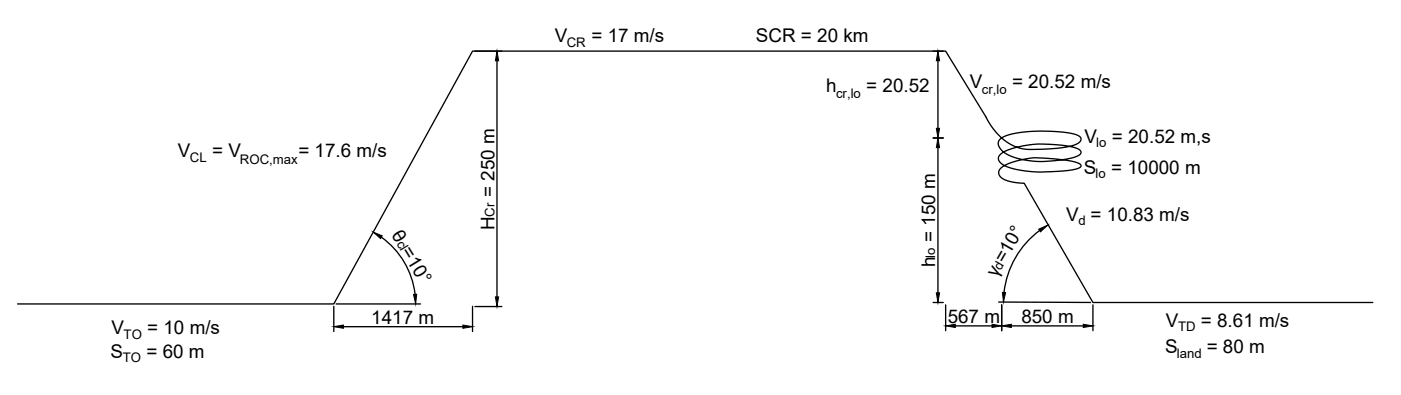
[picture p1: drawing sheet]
<svg xmlns="http://www.w3.org/2000/svg" width="261mm" height="73mm" viewBox="0 0 261 73" stroke-linecap="round" stroke-linejoin="round" font-family="sans-serif">
<!-- layer: PDF_Geometry -->
<path d="M255.5 56.2h-52.1l-12.8-22.2h-.8a4.9 4.9 0 0 1-3.8-1.3 1.28 1.28 0 0 1 .8-1.9 15.3 15.3 0 0 1 9.4-1.3l3.3 .5a1.98 1.98 0 0 1 1.7 .8 2.07 2.07 0 0 1-1.9 .8l-5.5 .4-1.8-.1a10.7 10.7 0 0 1-5.6-1.5 1.14 1.14 0 0 1-.6-1.2 1.14 1.14 0 0 1 .9-.9 20.2 20.2 0 0 1 11.8-1.2l1.4 .3a1.15 1.15 0 0 1 1.2 1.1 4.1 4.1 0 0 1-2.9 1.1l-3.6 .4-2.2-.1a9.5 9.5 0 0 1-6.1-2.1 1.39 1.39 0 0 1-.5-1.4 1.39 1.39 0 0 1 1.1-1.1 25.8 25.8 0 0 1 9.1-.9l3.7 .5a1.43 1.43 0 0 1 1.5 1 2.59 2.59 0 0 1-2.4 1.3l-3.3 .4a16.9 16.9 0 0 1-6-.2 11.4 11.4 0 0 1-6.1-5.7l-7.4-12.2h-88.1l-25.8 47h-58.8" fill="none" stroke="#000" stroke-width=".25"/>
<!-- layer: 0 -->
<g fill="none" stroke="#000" stroke-width=".25">
<path d="M88.4 9.5h5M92.5 11.3v43.9M173.6 9.5h1.9M174.5 11.3v12.5M173.6 25.6h1.9M174.5 27.4v27M62.1 56.9v4.7M62.6 56.5h15.6M71 44.1a15.2 15.2 0 0 1 6.2 10.6M87.9 56.9v4.7M88.4 56.9h5M173.6 56.2h1.9"/>
<path d="M176 56.6v4.8M185.8 56.1l17.1 .1M186.4 56.6v4.8M193.5 42.8a16.7 16.7 0 0 0-6.7 11.5M203.4 56.6v4.8M63.9 60.7h22.2M177.8 60.5h6.8M188.2 60.5h13.4"/>
</g>
<g fill="#000" stroke="#000" stroke-width=".19">
<path d="M92.5 9.5l.3 1.8h-.6zM174.5 9.5l.3 1.8h-.6zM174.2 23.8h.6l-.3 1.8zM174.5 25.6l.3 1.8h-.6zM69.4 43.1l1.7 .7-.3 .5zM76.9 54.7h.6l-.2 1.8zM92.2 55.2h.6l-.3 1.7zM174.2 54.4h.6l-.3 1.8zM186.5 54.3h.6l-.4 1.8zM193.3 42.6l1.7-.8-1.4 1.3zM62.1 60.7l1.8-.3v.6zM86.1 60.4l1.8 .3-1.8 .3z"/>
<path d="M176 60.5l1.8-.3v.6zM184.6 60.2l1.8 .3-1.8 .3zM186.4 60.5l1.8-.3v.6zM201.6 60.2l1.8 .3-1.8 .3z"/>
</g>
<g font-size="3.5">
<text x="103.2" y="7.9">V</text>
<text x="110.1" y="7.9">= 17 m/s</text>
<text x="140.7" y="7.8">SCR = 20 km</text>
<text x="153.7" y="17">h</text>
<text x="161.2" y="17">= 20.52</text>
<text x="180.4" y="16.3">V</text>
<text x="188.3" y="16.3">= 20.52 m/s</text>
<text x="33.1" y="29.2">V</text>
<text x="39.5" y="29.2">= V</text>
<text x="55.5" y="29.2">= 17.6 m/s</text>
<text x="201.8" y="26.6">V</text>
<text x="206.9" y="26.6">= 20.52 m,s</text>
<text x="201.7" y="32.3">S</text>
<text x="206.8" y="32.3">= 10000 m</text>
<text x="92" y="36.6" transform="rotate(-90 92 36.6)">= 250 m</text>
<text x="198.4" y="41">V = 10.83 m/s</text>
<text x="72.7" y="43.7" transform="rotate(59 72.7 43.7)">θ =10°</text>
<text x="92" y="42.7" transform="rotate(-90 92 42.7)">H</text>
<text x="174" y="44.9" transform="rotate(-90 174 44.9)">= 150 m</text>
<text x="174" y="49.6" transform="rotate(-90 174 49.6)">h</text>
<text x="185.4" y="51.7" transform="rotate(-60 185.4 51.7)">γ =10°</text>
<text x="20.7" y="62.1">V</text>
<text x="27.4" y="62.1">= 10 m/s</text>
<text x="69.1" y="60.2">1417 m</text>
<text x="176.4" y="60">567 m</text>
<text x="190.1" y="60">850 m</text>
<text x="216.8" y="65.6">S</text>
<text x="217" y="60.7">V</text>
<text x="223.5" y="60.7">= 8.61 m/s</text>
<text x="224.5" y="65.6">= 80 m</text>
<text x="20.6" y="66.4">S</text>
<text x="27.3" y="66.4">= 60 m</text>
</g>
<g font-size="2.5">
<text x="105.5" y="8.7">CR</text>
<text x="182.7" y="17.5">cr,lo</text>
<text x="155.6" y="18.2">cr,lo</text>
<text x="204" y="27.4">lo</text>
<text x="35.3" y="30.1">CL</text>
<text x="44.6" y="30.4">ROC,max</text>
<text x="203.9" y="33.1">lo</text>
<text x="92" y="40.3" transform="rotate(-90 92 40.3)">Cr</text>
<text x="200.7" y="41.8">d</text>
<text x="73.7" y="45.2" transform="rotate(59 73.7 45.2)">cl</text>
<text x="174" y="47.9" transform="rotate(-90 174 47.9)">lo</text>
<text x="186.3" y="50.3" transform="rotate(-60 186.3 50.3)">d</text>
<text x="23" y="63">TO</text>
<text x="219.2" y="61.5">TD</text>
<text x="22.9" y="67.3">TO</text>
<text x="219" y="66.4">land</text>
</g>
</svg>
